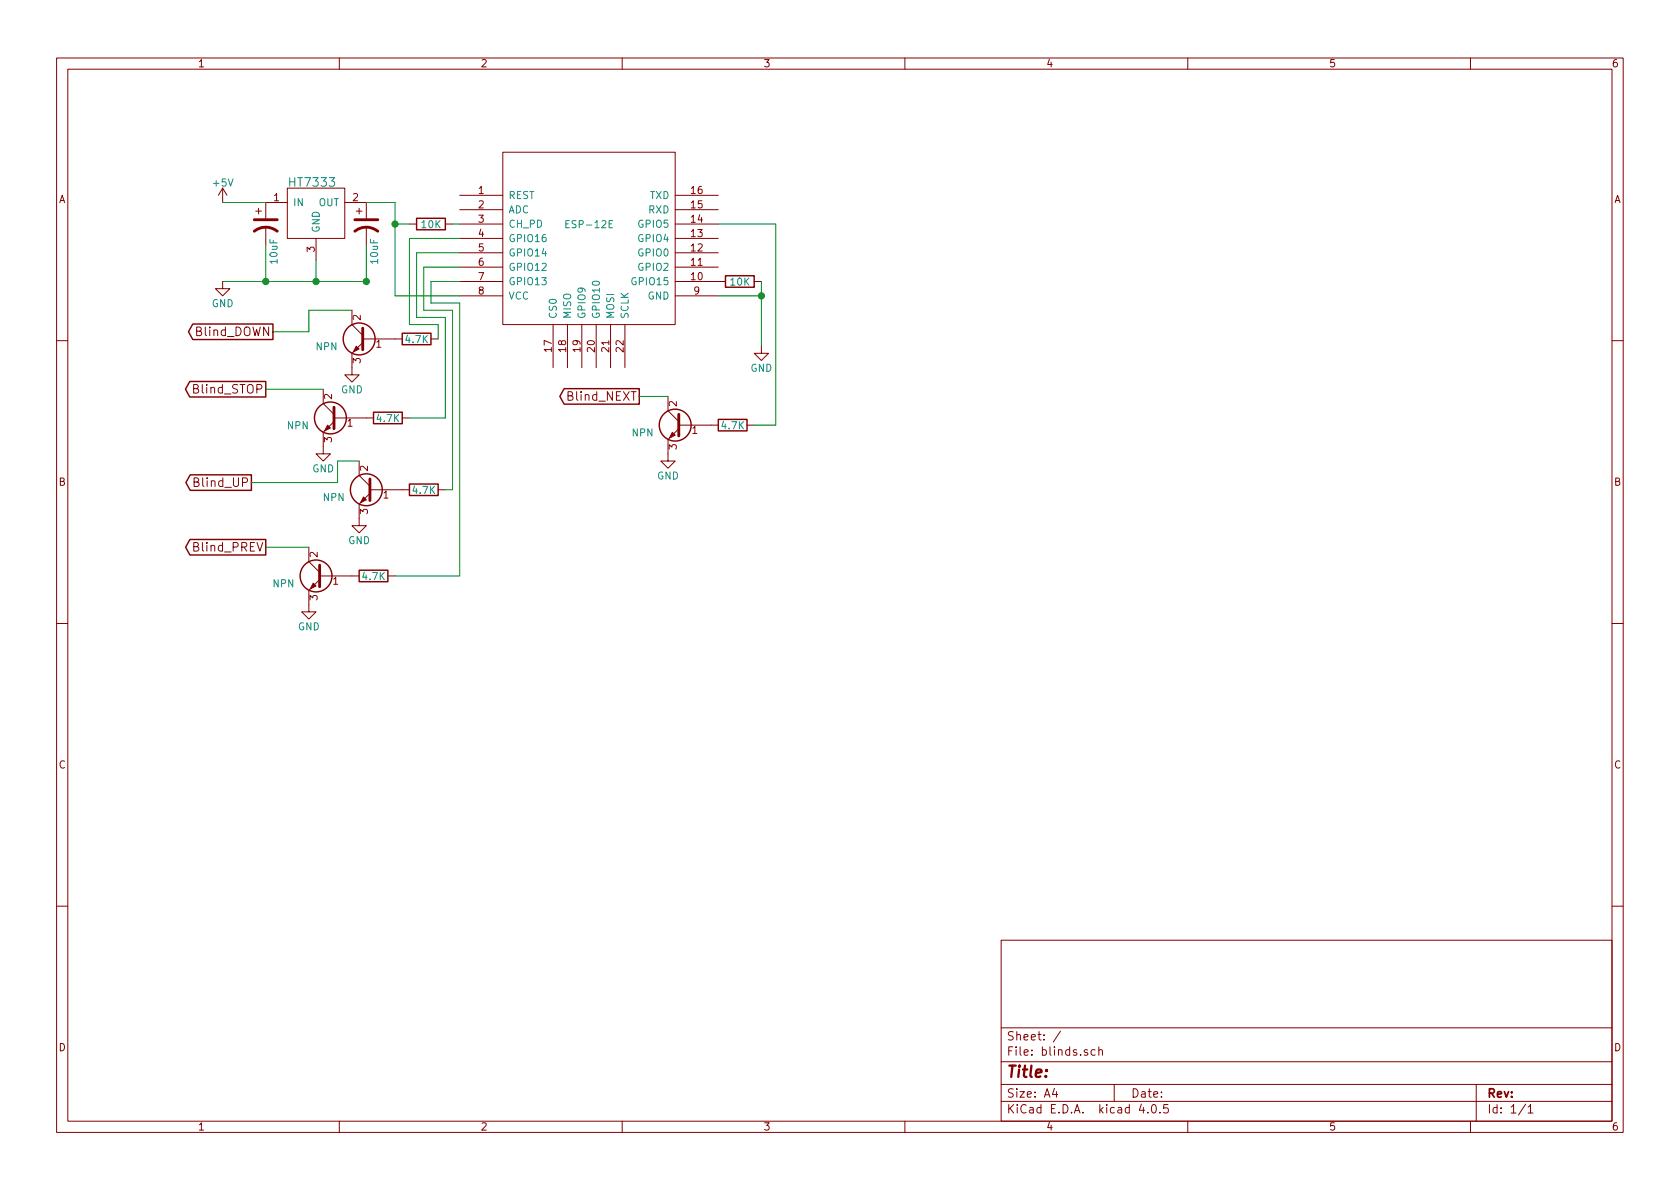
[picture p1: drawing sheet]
<svg xmlns="http://www.w3.org/2000/svg" width="297mm" height="210mm" viewBox="0 0 297 210" stroke-linecap="round" stroke-linejoin="round" font-family="sans-serif">
<g fill="none" stroke="#840000" stroke-width=".18">
<path d="M10 10.3h277v189.9h-277zM12 12.2h273v186.1h-273zM60 10.3v1.9M110 10.3v1.9M160 10.3v1.9M210 10.3v1.9M260 10.3v1.9M39.4 33.3l-.8 1.2M39.4 33.3v2.5M39.4 33.3l.7 1.2M45.2 37.3h1M45.7 36.8v1"/>
<path d="M50.8 33.3h10.2v8.9h-10.2zM50.8 35.8h-3.8v2.8M61 35.8h3.8v2.8M63 37.3h1M63.5 36.8v1M72.4 39.6h1.3M78.7 39.6h1.3M81.3 34.5h7.6M81.3 37.1h7.6M81.3 39.6h7.6M88.9 26.9h30.5v30.5h-30.5zM119.4 34.5h7.6"/>
<path d="M119.4 37.1h7.6M119.4 39.6h7.6M39.4 49.8v1.2h1.2l-1.2 1.3-1.3-1.3h1.3M47 40.1v3.3M55.9 42.2v3.8M62.2 54.9v2.5l1.9 1.9M64.1 59.9h7M64.8 40.1v3.3M76.2 59.9h1.3M81.3 42.2h7.6M81.3 44.7h7.6M81.3 47.2h7.6"/>
<path d="M81.3 49.8h7.6M81.3 52.3h7.6M97.8 57.4v7.6M100.3 57.4v7.6M102.9 57.4v7.6M105.4 57.4v7.6M107.9 57.4v7.6M110.5 57.4v7.6M119.4 42.2h7.6M119.4 44.7h7.6M119.4 47.2h7.6M119.4 49.8h8.9"/>
<path d="M119.4 52.3h7.6M133.3 49.8h1.3M10 60.2h2M57.1 68.8v2.6l2 1.9M59.1 74.5l-2 1.9v3.9h1.3l-1.3 1.2-1.2-1.2h1.2M59.1 73.9h6.9M64.1 60.6l-1.9 1.9v3.8h1.3l-1.3 1.3-1.2-1.3h1.2M71.1 73.9h1.3M118.1 70.1v2.5l1.9 1.9M120 75.8l-1.9 1.9v3.8h1.3l-1.3 1.3-1.3-1.3h1.3M120 75.2h7M132.1 75.2h1.2"/>
<path d="M134.6 61.2v1.3h1.3l-1.3 1.2-1.3-1.2h1.3M285 60.2h2M54.6 96.8v2.5l1.9 1.9M63.5 81.5v2.6l1.9 1.9M65.4 87.2l-1.9 1.9v3.9h1.3l-1.3 1.2-1.3-1.2h1.3M65.4 86.6h7M77.5 86.6h1.2M10 110.3h2M56.5 102.5l-1.9 1.9v3.8h1.3l-1.3 1.3-1.3-1.3h1.3M56.5 101.8h7M68.6 101.8h1.2M285 110.3h2"/>
<path d="M10 160.2h2M177 166.3h108v32h-108zM285 160.2h2M60 198.3v1.9M110 198.3v1.9M160 198.3v1.9M177 194.8h108M177 191.8h108M177 187.8h108M177 181.8h108M186.4 192.5l-.3 1h.9M186.8 193v1"/>
<path d="M187.5 182.3l-1.3 2M193.6 185.7l-.4-.1-.3 .3 .1 .6 .2 .1 .4-.1M194.3 185.7l.2-.1 .4 .1v.9M194.3 185.1v1.5M197 191.8v3M201.8 195.2l-.4 1.1h1M202.9 196.7v.1M203.8 195.4l.1-.1a.81 .81 0 0 1 .6 .6 .81 .81 0 0 1-.3 .8l-.1 .1a.8 .8 0 0 1-.6-.6 .8 .8 0 0 1 .3-.8zM205.1 196.7v.1M206.5 195.3h-.7l-.1 .7 .2-.1 .5 .1 .2 .2-.1 .5-.2 .1-.6-.1M210 198.3v1.9M260 198.3v1.9"/>
<path d="M261 191.8v6.5M269.7 195.2l-1.2 2M270.2 195.8l.4-.5v1.5M270.2 196.8h.8"/>
</g>
<path d="M108.3 39h-.6v1.3h.6" fill="none" stroke="#008484" stroke-width=".18"/>
<g fill="none" stroke="#840000" stroke-width=".25">
<path d="M73.7 38.6h5v2h-5zM34.1 57.3h14.2v2.7h-14.2l-.8-1.3zM71.1 58.9h5.1v2.1h-5.1zM128.3 48.8h5v2h-5zM33.6 67.5h13.4v2.7h-13.4l-.8-1.4zM66 72.9h5.1v2h-5.1zM99.7 68.7h13.3v2.8h-13.3l-.7-1.4zM127 74.2h5.1v2h-5.1zM33.6 95.4h13.4v2.7h-13.4l-.8-1.3zM33.6 84h10.8v2.7h-10.8l-.7-1.4zM72.4 85.6h5.1v2h-5.1zM63.5 100.8h5.1v2.1h-5.1z"/>
<circle cx="63.5" cy="59.9" r="2.82"/>
<circle cx="58.4" cy="73.9" r="2.82"/>
<circle cx="119.4" cy="75.2" r="2.82"/>
<circle cx="64.8" cy="86.6" r="2.82"/>
<circle cx="55.9" cy="101.8" r="2.82"/>
</g>
<path d="M45 38.9h4M62.7 38.9h4.1M45 40.9a3.3 3.3 0 0 1 4 0M62.7 40.9a3.3 3.3 0 0 1 4.1 0M64.1 58v3.8M59.1 72v3.8M120 73.3v3.8M56.5 99.9v3.9M65.4 84.7v3.8" fill="none" stroke="#840000" stroke-width=".51"/>
<g fill="#840000" stroke="#840000" stroke-width=".18">
<path d="M118.9 76.4l.5 .6-1 .5z"/>
<path d="M63 61.2l.5 .5-1 .5z"/>
<path d="M57.9 75.2l.5 .5-1 .5z"/>
<path d="M64.3 87.9l.5 .5-1 .5z"/>
<path d="M55.4 103.1l.5 .5-1 .5z"/>
</g>
<g fill="none" stroke="#008400" stroke-width=".18">
<path d="M39.4 35.8h7.6M64.8 35.8h5v16.5h11.5M69.8 39.6h2.6M80 39.6h1.3M127 39.6h10.2v35.6h-3.9M47 43.4v6.4M55.9 46v3.8M62.2 54.9h-7.6v3.8h-6.3M64.8 43.4v6.4h-25.4M81.3 49.8h-5.1v3.8h5.1v48.2h-11.5M81.3 42.2h-8.9v15.2h5.1v2.5M81.3 47.2h-6.4v7.7h5.1v31.7h-1.3"/>
<path d="M81.3 44.7h-7.6v11.4h5v17.8h-6.3M127 52.3h7.6M134.6 49.8v11.4M47 68.8h10.1M113 70.1h5.1M47 96.8h7.6M63.5 81.5h-3.8v3.8h-15.3"/>
</g>
<g fill="#008400" stroke="#008400" stroke-width=".25">
<circle cx="55.9" cy="49.8" r=".51"/>
<circle cx="47" cy="49.8" r=".51"/>
<circle cx="69.9" cy="39.6" r=".51"/>
<circle cx="64.8" cy="49.8" r=".51"/>
<circle cx="134.6" cy="52.3" r=".51"/>
</g>
<text font-size="2.8" fill="#840000" x="178" y="190.5">Title:</text>
<text font-size="2.1" fill="#008484" x="51.4" y="33">HT7333</text>
<g font-size="2.1" fill="#840000">
<text x="34.6" y="59.4">Blind_DOWN</text>
<text x="34.3" y="69.6">Blind_STOP</text>
<text x="100.5" y="70.9">Blind_NEXT</text>
<text x="34.6" y="86.1">Blind_UP</text>
<text x="34.3" y="97.5">Blind_PREV</text>
<text x="178" y="184">Sheet: /</text>
<text x="178" y="186.7">File: blinds.sch</text>
<text x="178" y="196.9">KiCad E.D.A. kicad 4.0.5</text>
<text x="178" y="194.1">Size: A4</text>
<text x="200" y="194.1">Date:</text>
<text x="263" y="194.1">Rev:</text>
<text x="263" y="196.9">Id: 1/1</text>
</g>
<g font-size="1.8" fill="#840000">
<text x="35" y="11.9">1</text>
<text x="85" y="11.9">2</text>
<text x="135" y="11.9">3</text>
<text x="185" y="11.9">4</text>
<text x="235" y="11.9">5</text>
<text x="285" y="11.9">6</text>
<text x="10.4" y="35.9">A</text>
<text x="48.4" y="35.6">1</text>
<text x="62.4" y="35.6">2</text>
<text x="84.6" y="34.3">1</text>
<text x="122.2" y="34.3">16</text>
<text x="285.4" y="35.9">A</text>
<text x="84.6" y="36.8">2</text>
<text x="84.6" y="39.4">3</text>
<text x="84.6" y="41.9">4</text>
<text x="122.2" y="41.9">13</text>
<text x="122.2" y="39.4">14</text>
<text x="122.2" y="36.8">15</text>
<text x="55.6" y="44.5" transform="rotate(-90 55.6 44.5)">3</text>
<text x="84.6" y="44.4">5</text>
<text x="84.6" y="47">6</text>
<text x="122.2" y="47">11</text>
<text x="122.2" y="44.4">12</text>
<text x="84.6" y="49.5">7</text>
<text x="84.6" y="52.1">8</text>
<text x="122.2" y="49.5">10</text>
<text x="122.7" y="52.1">9</text>
<text x="63.8" y="56.6" transform="rotate(-90 63.8 56.6)">2</text>
<text x="63.8" y="64.2" transform="rotate(-90 63.8 64.2)">3</text>
<text x="66.5" y="61.5">1</text>
<text x="97.5" y="62.2" transform="rotate(-90 97.5 62.2)">17</text>
<text x="100.1" y="62.2" transform="rotate(-90 100.1 62.2)">18</text>
<text x="102.6" y="62.2" transform="rotate(-90 102.6 62.2)">19</text>
<text x="105.2" y="62.2" transform="rotate(-90 105.2 62.2)">20</text>
<text x="107.7" y="62.2" transform="rotate(-90 107.7 62.2)">21</text>
<text x="110.2" y="62.2" transform="rotate(-90 110.2 62.2)">22</text>
<text x="58.7" y="70.6" transform="rotate(-90 58.7 70.6)">2</text>
<text x="119.6" y="71.9" transform="rotate(-90 119.6 71.9)">2</text>
<text x="61.4" y="75.4">1</text>
<text x="122.4" y="76.7">1</text>
<text x="58.7" y="78.2" transform="rotate(-90 58.7 78.2)">3</text>
<text x="65" y="83.3" transform="rotate(-90 65 83.3)">2</text>
<text x="119.6" y="79.5" transform="rotate(-90 119.6 79.5)">3</text>
<text x="10.4" y="85.9">B</text>
<text x="67.8" y="88.1">1</text>
<text x="285.4" y="85.9">B</text>
<text x="65" y="90.9" transform="rotate(-90 65 90.9)">3</text>
<text x="56.1" y="98.5" transform="rotate(-90 56.1 98.5)">2</text>
<text x="56.1" y="106.1" transform="rotate(-90 56.1 106.1)">3</text>
<text x="58.9" y="103.4">1</text>
<text x="10.4" y="135.9">C</text>
<text x="285.4" y="135.9">C</text>
<text x="10.4" y="185.9">D</text>
<text x="285.4" y="185.9">D</text>
<text x="35" y="199.9">1</text>
<text x="85" y="199.9">2</text>
<text x="135" y="199.9">3</text>
<text x="185" y="199.9">4</text>
<text x="235" y="199.9">5</text>
<text x="285" y="199.9">6</text>
</g>
<g font-size="1.8" fill="#008484">
<text x="37.8" y="33">+5V</text>
<text x="89.9" y="35.2">REST</text>
<text x="114.8" y="35.2">TXD</text>
<text x="51.8" y="36.4">IN</text>
<text x="56.2" y="36.4">OUT</text>
<text x="56.5" y="41.1" transform="rotate(-90 56.5 41.1)">GND</text>
<text x="74.6" y="40.3">10K</text>
<text x="89.9" y="37.7">ADC</text>
<text x="89.9" y="40.3">CH_PD</text>
<text x="100.5" y="40.3">ESP-12E</text>
<text x="113" y="40.3">GPIO5</text>
<text x="114.6" y="37.7">RXD</text>
<text x="49" y="46.6" transform="rotate(-90 49 46.6)">10uF</text>
<text x="66.8" y="46.6" transform="rotate(-90 66.8 46.6)">10uF</text>
<text x="89.9" y="42.8">GPIO16</text>
<text x="89.9" y="45.3">GPIO14</text>
<text x="89.9" y="47.9">GPIO12</text>
<text x="113" y="47.9">GPIO2</text>
<text x="113" y="45.3">GPIO0</text>
<text x="113" y="42.8">GPIO4</text>
<text x="89.9" y="50.4">GPIO13</text>
<text x="89.9" y="53">VCC</text>
<text x="112" y="50.4">GPIO15</text>
<text x="114.4" y="53">GND</text>
<text x="129.2" y="50.5">10K</text>
<text x="37.4" y="54.3">GND</text>
<text x="98.4" y="56.4" transform="rotate(-90 98.4 56.4)">CS0</text>
<text x="101" y="56.4" transform="rotate(-90 101 56.4)">MISO</text>
<text x="103.5" y="56.4" transform="rotate(-90 103.5 56.4)">GPIO9</text>
<text x="106" y="56.4" transform="rotate(-90 106 56.4)">GPIO10</text>
<text x="108.6" y="56.4" transform="rotate(-90 108.6 56.4)">MOSI</text>
<text x="111.1" y="56.4" transform="rotate(-90 111.1 56.4)">SCLK</text>
<text x="55.9" y="61.9">NPN</text>
<text x="71.8" y="60.6">4.7K</text>
<text x="132.7" y="65.7">GND</text>
<text x="60.3" y="69.5">GND</text>
<text x="50.8" y="75.9">NPN</text>
<text x="66.7" y="74.6">4.7K</text>
<text x="111.8" y="77.2">NPN</text>
<text x="127.7" y="75.9">4.7K</text>
<text x="55.2" y="83.5">GND</text>
<text x="57.1" y="88.6">NPN</text>
<text x="73.1" y="87.3">4.7K</text>
<text x="116.2" y="84.8">GND</text>
<text x="61.5" y="96.2">GND</text>
<text x="48.3" y="103.8">NPN</text>
<text x="64.2" y="102.6">4.7K</text>
<text x="52.7" y="111.4">GND</text>
</g>
</svg>
